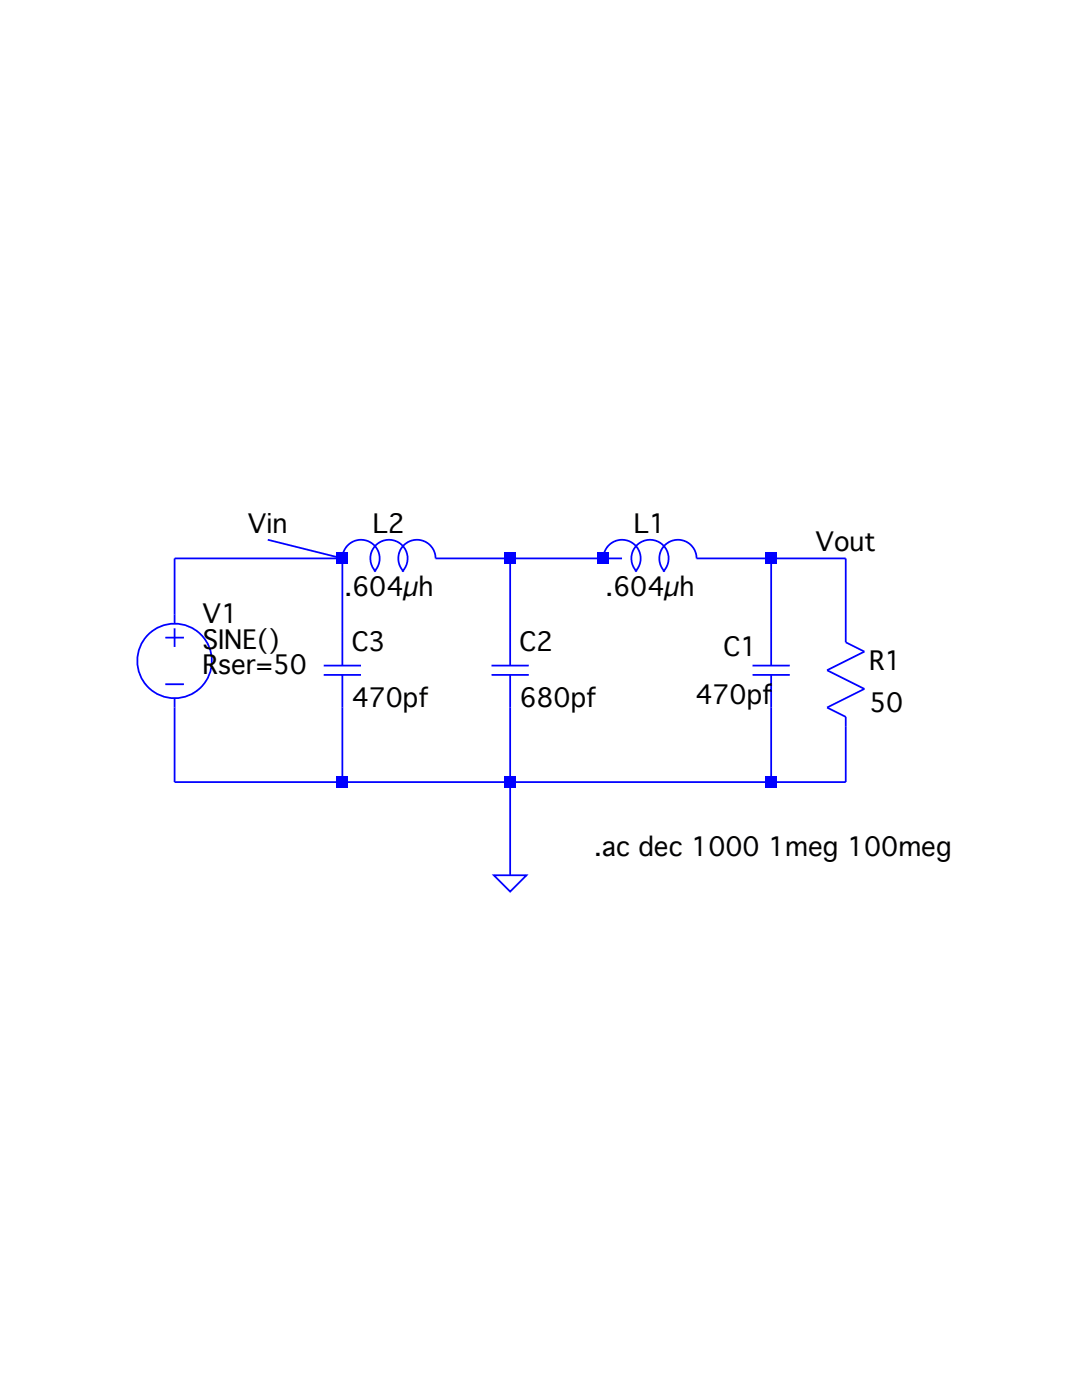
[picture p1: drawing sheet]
Version 4
SHEET 1 880 680
WIRE 288 224 224 208
WIRE 288 224 144 224
WIRE 432 224 368 224
WIRE 512 224 432 224
WIRE 528 224 512 224
WIRE 656 224 592 224
WIRE 720 224 656 224
WIRE 144 272 144 224
WIRE 288 288 288 224
WIRE 432 288 432 224
WIRE 656 288 656 224
WIRE 720 288 720 224
WIRE 144 416 144 352
WIRE 288 416 288 352
WIRE 288 416 144 416
WIRE 432 416 432 352
WIRE 432 416 288 416
WIRE 656 416 656 352
WIRE 656 416 432 416
WIRE 720 416 720 368
WIRE 720 416 656 416
WIRE 432 496 432 416
FLAG 720 224 Vout
FLAG 432 496 0
FLAG 224 208 Vin
SYMBOL voltage 144 256 R0
WINDOW 3 24 38 Left 2
WINDOW 39 24 60 Left 2
SYMATTR Value SINE()
SYMATTR SpiceLine Rser=50
SYMATTR InstName V1
SYMATTR Value2 AC 1
SYMBOL res 704 272 R0
SYMATTR InstName R1
SYMATTR Value 50
SYMBOL cap 272 288 R0
SYMATTR InstName C3
SYMATTR Value 470pf
SYMBOL cap 640 288 R0
WINDOW 0 -25 12 Left 2
WINDOW 3 -49 53 Left 2
SYMATTR InstName C1
SYMATTR Value 470pf
SYMBOL ind 272 240 R270
WINDOW 0 32 56 VTop 2
WINDOW 3 5 56 VBottom 2
SYMATTR InstName L2
SYMATTR Value .604µh
SYMBOL ind 496 240 R270
WINDOW 0 32 56 VTop 2
WINDOW 3 5 56 VBottom 2
SYMATTR InstName L1
SYMATTR Value .604µh
SYMBOL cap 416 288 R0
SYMATTR InstName C2
SYMATTR Value 680pf
TEXT 504 472 Left 2 !.ac dec 1000 1meg 100meg
